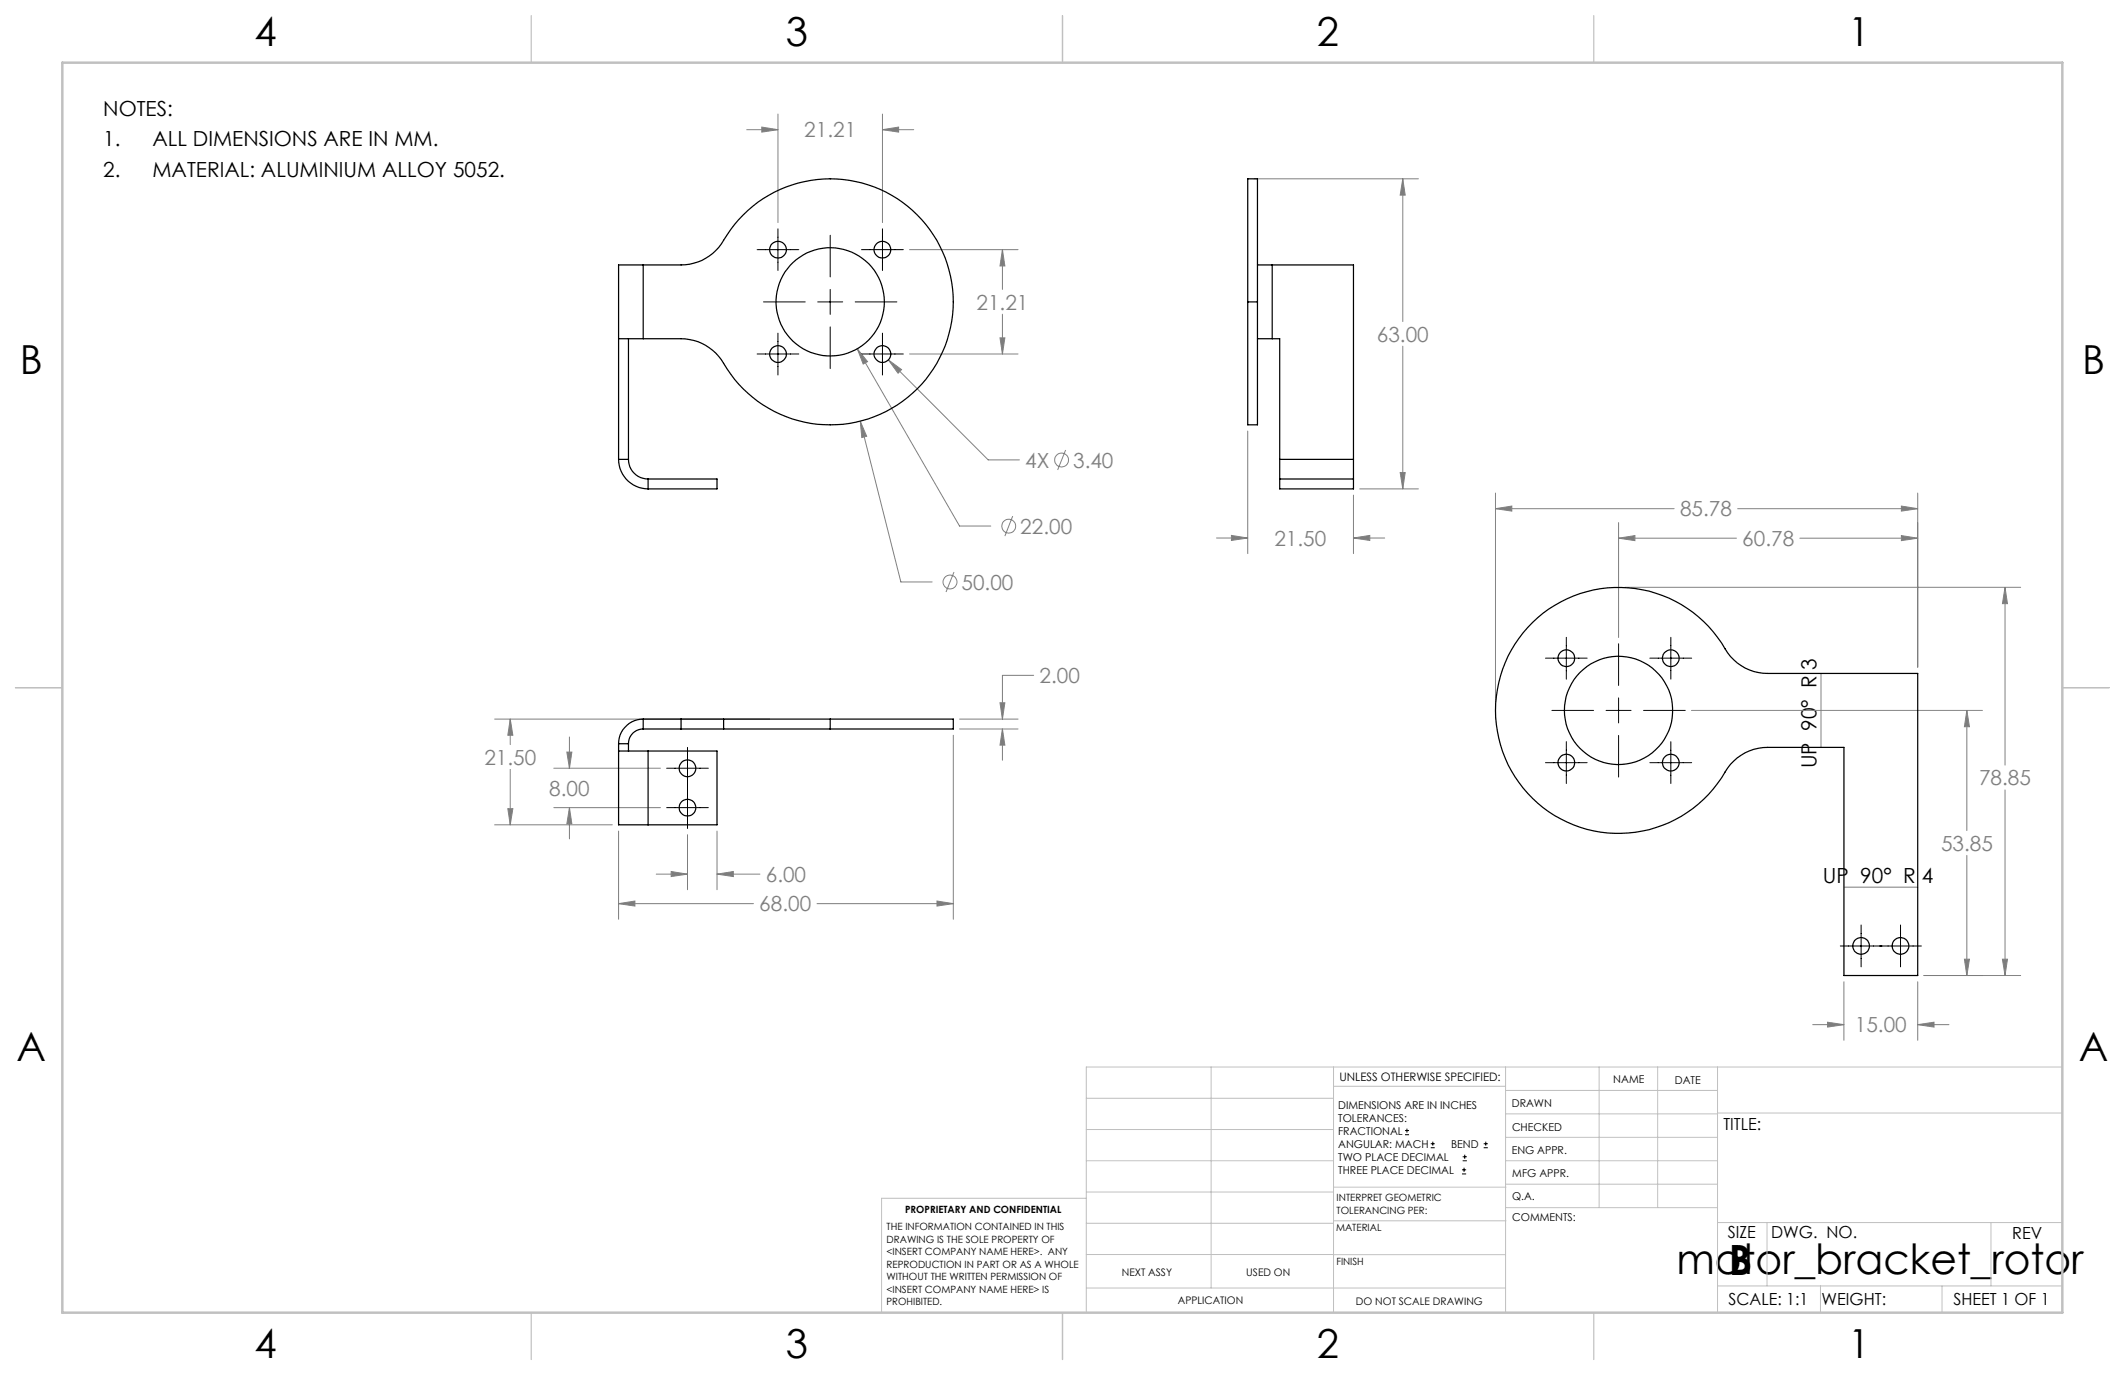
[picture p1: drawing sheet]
<svg xmlns="http://www.w3.org/2000/svg" width="432mm" height="279mm" viewBox="0 0 432 279" stroke-linecap="round" stroke-linejoin="round" font-family="sans-serif">
<g fill="none" stroke="#808080" stroke-width=".2">
<path d="M151.7 26.4h6.4M154.8 25.8l3.3 .6-3.3 .4zM158.1 23.2v22M179.3 26.4l3.3-.6v1zM179.3 23.2v22M179.3 26.4h6.4M254.8 36.3h33.4M285 36.3l.5 3.4h-1zM285 36.3v29M184.8 50.7h22.1M203.7 50.7l.5 3.3h-1zM203.7 50.7v8.1"/>
<path d="M174.2 70.9l2.1 2.6-.9 .5zM174.2 70.9l20.8 36h6.3M180.5 73.1l2.7 2-.7 .7zM180.5 73.1l20.3 20.4h6.4M184.8 71.9h22.1M203.2 68.7h1l-.5 3.2zM203.7 63.9v8M285 70.3v29M174.8 85.6l1.3 3.1-1 .2zM174.8 85.6l8.3 32.7h6.3M216.5 91.4l-1.6 4.1M253.5 87.6v24.9"/>
<path d="M276.3 99.3h11.9M284.5 96h1l-.5 3.3zM193.9 116.2l-1.7 4.1M205.8 104.9l-1.6 4M247.2 109.3h6.3M250.2 108.8l3.3 .5-3.3 .5zM275 109.3l3.3-.5v1zM275 100.6v11.9M275 109.3h6.4M303.9 103.4l3.3-.6v1.1zM303.9 100.2v42.9M303.9 103.4h36.3"/>
<path d="M328.9 109.4l3.3-.6v1.1zM328.9 106.2v23.3M328.9 109.4h23.9M330.2 119.3h80.4M353.1 103.4h36.6M365.7 109.4h24M386.4 108.8l3.3 .6-3.3 .5zM386.4 102.8l3.3 .6-3.3 .5zM389.7 100.2v35.4M407.4 119.3l.5 3.4h-1zM407.4 119.3v36.2M210 137.2h-6.3v8.9"/>
<path d="M370 136.8v15.1M100.5 146.1h55.9M103.7 146.1l.5 3.3h-1zM103.7 146.1v5.2M103.7 156.4v11.2M112.5 156.1h21.7M115.2 152.8h1l-.5 3.3zM115.7 149.8v6.3M193.7 149.4v37.4M195 146.1h11.9M195 148.1h11.9M203.2 142.8h1l-.5 3.3z"/>
<path d="M203.7 148.1l.5 3.3h-1zM203.7 148.1v6.4M343.7 144.4h59.1M399.7 144.4l.5 3.3h-1zM399.7 144.4v24.4M100.5 167.6h23.9M103.2 164.3h1l-.5 3.3zM112.5 164.1h21.7M115.7 164.1l.5 3.3h-1zM115.7 164.1v6.4M125.7 168.9v17.9M133.3 177.6h6.4"/>
<path d="M136.4 177.1l3.3 .5-3.3 .5zM139.7 169.6v11.2M145.7 177.6l3.3-.5v1zM145.7 168.9v11.9M145.7 177.6h8.7M399.7 173.8v24.4M407.4 160.5v37.7M125.7 183.6l3.3-.5v1zM125.7 183.6h27.4M166 183.6h27.7M190.4 183.1l3.3 .5-3.3 .5zM374.7 180.3h15"/>
<path d="M374.7 199.5v11.9M389.7 199.5v11.9M390.9 198.2h19.7M399.2 194.9h1l-.5 3.3zM406.9 194.9h1l-.5 3.3zM368.3 208.2h6.4M371.4 207.7l3.3 .5-3.3 .5zM389.7 208.2l3.3-.5v1zM389.7 208.2h6.3"/>
<circle cx="215.7" cy="93.5" r="1.42"/>
<circle cx="193" cy="118.3" r="1.41"/>
<circle cx="205" cy="106.9" r="1.41"/>
</g>
<g fill="none" stroke="#000" stroke-width=".2">
<path d="M153.8 50.7h8.5M158.1 46.5v8.5M168.7 47.8v8.5M168.7 58.8v5.1M175 50.7h8.6M179.3 46.5v8.5M153.8 71.9h8.5M155.2 61.3h8.4M158.1 67.7v8.5M166.2 61.3h5M168.7 66.4v8.5M173.8 61.3h8.4"/>
<path d="M175 71.9h8.6M179.3 67.7v8.5M314 133.7h8.5M318.3 129.5v8.5M328.9 130.8v8.5M335.2 133.7h8.5M339.5 129.5v8.5M135.5 156.1h8.4M139.7 151.9v16.4M314 155h8.5M315.3 144.4h8.5M318.3 150.7v8.5"/>
<path d="M326.4 144.4h5M328.9 141.8v5.1M328.9 149.4v8.5M334 144.4h8.4M335.2 155h8.5M339.5 150.7v8.5M135.5 164.1h8.4M373.9 192.2h16.5M378.2 188v8.5M386.2 188v8.5M285.5 230.6h.8M285.5 229.7h.8"/>
<path d="M285.9 229.3v.9M290.7 233.2h.8M290.7 232.4h.8M291.1 232v.8M297.1 238.5h.8M297.1 237.7h.8M297.2 235.9h.9M297.2 235.1h.9M297.5 237.3v.8M297.6 234.6v.9M301.5 233.2h.8M301.5 232.4h.8"/>
<path d="M301.9 232v.8"/>
</g>
<g fill="none" stroke="#c0c0c0" stroke-width=".2">
<path d="M246.1 216.8v44.9M271 216.8v49.9M305.9 216.8v49.9M324.9 216.8v28.6M336.8 216.8v28.6M349 216.8v49.9M419.1 216.8h-198.4v49.9M220.7 235.9h50.3M220.7 229.5h50.3M220.7 223.2h50.3M271 220.7h34.9M305.9 231.1h43.1"/>
<path d="M305.9 226.3h43.1M305.9 221.6h43.1M305.9 235.9h43.1M349 226.2h70.1M220.7 248.6h50.3M220.7 242.2h50.3M220.7 254.9h50.3M220.7 243.5h-41.6v23.2M271 255h34.9M271 248.1h35M271 241.2h35M305.9 240.6h43.1"/>
<path d="M306 245.4h43M349 248.4h70.1M359.1 248.4v12.9M404.6 248.4v12.9M220.7 261.7h85.2M349 261.3h70.1M369.9 261.3v5.4M394.6 261.3v5.4"/>
</g>
<path d="M108 3.2v9.5M215.9 3.2v9.5M323.8 3.2v9.5M3.1 139.7h9.6M419.1 139.7h9.5M108 266.7v9.6M215.9 266.7v9.6M323.8 266.7v9.6" fill="none" stroke="#c0c0c0" stroke-width=".25"/>
<path d="M12.7 12.7h406.4v254h-406.4z" fill="none" stroke="#c0c0c0" stroke-width=".5"/>
<path d="M174.2 70.9l1.2 3.1 .9-.5zM180.5 73.1l2 2.7 .7-.7zM203.7 50.7l.5 3.3h-1zM203.2 68.7h1l-.5 3.2zM179.3 26.4l3.3-.6v1zM154.8 25.8l3.3 .6-3.3 .4zM174.8 85.6l.3 3.3 1-.2zM203.2 142.8h1l-.5 3.3zM203.7 148.1l.5 3.3h-1zM103.2 164.3h1l-.5 3.3zM103.7 146.1l.5 3.3h-1zM190.4 183.1l3.3 .5-3.3 .5zM125.7 183.6l3.3-.5v1zM115.2 152.8h1l-.5 3.3zM115.7 164.1l.5 3.3h-1zM136.4 177.1l3.3 .5-3.3 .5zM145.7 177.6l3.3-.5v1zM285 36.3l.5 3.4h-1zM284.5 96h1l-.5 3.3zM250.2 108.8l3.3 .5-3.3 .5zM275 109.3l3.3-.5v1zM328.9 109.4l3.3-.6v1.1zM386.4 108.8l3.3 .6-3.3 .5zM386.4 102.8l3.3 .6-3.3 .5zM303.9 103.4l3.3-.6v1.1zM399.7 144.4l.5 3.3h-1zM399.2 194.9h1l-.5 3.3zM407.4 119.3l.5 3.4h-1zM406.9 194.9h1l-.5 3.3zM371.4 207.7l3.3 .5-3.3 .5zM389.7 208.2l3.3-.5v1z" fill="#808080"/>
<g fill="none" stroke="#000" stroke-width=".25">
<path d="M130.7 53.8h-5v39.5M130.7 53.8h7.7a10 10 0 0 0 8.6-5 25 25 0 0 1 38-6.4 25 25 0 0 1-.7 38.5 25 25 0 0 1-37.7-7.8 10.1 10.1 0 0 0-8.2-4.3h-7.7M130.7 53.8v15M255.5 53.8h3M258.5 53.8h16.5v39.5M258.5 53.8v15M125.7 68.8h5M127.7 68.8v24.5M253.5 61.3v-25h2v25M253.5 61.3v25h2v-25M253.5 61.3h2M255.5 68.8h3"/>
<path d="M258.5 68.8h1.5v24.5M125.7 93.3a6 6 0 0 0 6 6M125.7 93.3h2M127.7 93.3a4 4 0 0 0 4 4M131.7 97.3h14v2h-14M131.7 97.3v2M260 93.3v4M260 97.3v2h15v-2M260 97.3h15M260 93.3h15M275 93.3v4M311.4 126.5a25.1 25.1 0 0 1 39.6 6.1 9.9 9.9 0 0 0 8.2 4.2h30.5v61.4h-15v-46.3h-15.5a10.4 10.4 0 0 0-9.4 6.2 25 25 0 0 1-36.8 5.6 25 25 0 0 1-1.6-37.2z"/>
<path d="M125.7 152.6h6M125.7 151.1v16.5h6M125.7 151.1h2M127.7 151.1v1.5M130.7 148.1a2.95 2.95 0 0 0-3 3M130.7 146.1a5 5 0 0 0-5 5M130.7 146.1v2M130.7 146.1h7.7M130.7 148.1h7.7M131.7 152.6h14v15h-14M131.7 152.6v15M138.4 146.1h8.6"/>
<path d="M138.4 148.1h8.6M138.4 146.1v2M147 148.1h21.7M147 146.1h21.7M147 146.1v2M168.7 146.1h25v2h-25M168.7 146.1v2"/>
<circle cx="158.1" cy="50.7" r="1.68"/>
<circle cx="179.3" cy="50.7" r="1.7"/>
<circle cx="158.1" cy="71.9" r="1.68"/>
<circle cx="168.7" cy="61.3" r="11"/>
<circle cx="179.3" cy="71.9" r="1.7"/>
<circle cx="318.3" cy="133.7" r="1.7"/>
<circle cx="339.5" cy="133.8" r="1.71"/>
<circle cx="139.7" cy="156.1" r="1.7"/>
<circle cx="318.3" cy="155" r="1.7"/>
<circle cx="328.9" cy="144.4" r="11"/>
<circle cx="339.5" cy="155" r="1.71"/>
<circle cx="139.7" cy="164.1" r="1.7"/>
<circle cx="378.2" cy="192.2" r="1.7"/>
<circle cx="386.2" cy="192.2" r="1.7"/>
</g>
<g font-size="8.5">
<text x="340.7" y="258.9">motor_bracket_rotor</text>
<text x="351.3" y="259">B</text>
</g>
<g font-size="8.1">
<text x="51.7" y="9.3">4</text>
<text x="159.7" y="9.3">3</text>
<text x="267.6" y="9.3">2</text>
<text x="375.6" y="9.3">1</text>
<text x="4" y="76">B</text>
<text x="423.1" y="76">B</text>
<text x="3.3" y="215.7">A</text>
<text x="422.4" y="215.7">A</text>
<text x="51.7" y="276">4</text>
<text x="159.7" y="276">3</text>
<text x="267.6" y="276">2</text>
<text x="375.6" y="276">1</text>
</g>
<g font-size="4.2">
<text x="21" y="23.6">NOTES:</text>
<text x="21" y="29.7">1.</text>
<text x="31" y="29.7">ALL DIMENSIONS ARE IN MM.</text>
<text x="21" y="35.9">2.</text>
<text x="31" y="35.9">MATERIAL: ALUMINIUM ALLOY 5052.</text>
<text x="369.1" y="156.1" transform="rotate(-90 369.1 156.1)">UP 90° R 3</text>
<text x="370.4" y="179.4">UP 90° R 4</text>
</g>
<g font-size="4.2" fill="#808080">
<text x="163.4" y="27.9">21.21</text>
<text x="198.4" y="62.9">21.21</text>
<text x="279.8" y="69.4">63.00</text>
<text x="208.3" y="95">4X</text>
<text x="218.1" y="95">3.40</text>
<text x="341.4" y="104.9">85.78</text>
<text x="207.3" y="108.4">22.00</text>
<text x="259" y="110.9">21.50</text>
<text x="354" y="110.9">60.78</text>
<text x="195.4" y="119.8">50.00</text>
<text x="211.2" y="138.8">2.00</text>
<text x="98.4" y="155.4">21.50</text>
<text x="111.6" y="161.7">8.00</text>
<text x="402.1" y="159.6">78.85</text>
<text x="394.4" y="172.9">53.85</text>
<text x="155.6" y="179.2">6.00</text>
<text x="154.3" y="185.2">68.00</text>
<text x="376.9" y="209.8">15.00</text>
</g>
<g font-size="3.4">
<text x="350.2" y="229.5">TITLE:</text>
<text x="351.1" y="251.6">SIZE</text>
<text x="359.9" y="251.6">DWG. NO.</text>
<text x="408.9" y="251.7">REV</text>
<text x="351.2" y="265.2">SCALE: 1:1</text>
<text x="370.1" y="265.3">WEIGHT:</text>
<text x="396.9" y="265.2">SHEET 1 OF 1</text>
</g>
<text font-size="2.4" x="272.2" y="219.7">UNLESS OTHERWISE SPECIFIED:</text>
<g font-size="2.2">
<text x="327.8" y="220.1">NAME</text>
<text x="340.3" y="220.2">DATE</text>
<text x="271.9" y="225.3">DIMENSIONS ARE IN INCHES</text>
<text x="271.9" y="227.9">TOLERANCES:</text>
<text x="307.2" y="224.9">DRAWN</text>
<text x="271.9" y="230.6">FRACTIONAL</text>
<text x="271.9" y="233.2">ANGULAR: MACH</text>
<text x="294.9" y="233.2">BEND</text>
<text x="307.3" y="229.8">CHECKED</text>
<text x="271.9" y="235.9">TWO PLACE DECIMAL</text>
<text x="271.9" y="238.5">THREE PLACE DECIMAL</text>
<text x="307.2" y="234.5">ENG APPR.</text>
<text x="307.3" y="239.2">MFG APPR.</text>
<text x="307.3" y="243.9">Q.A.</text>
<text x="307.3" y="248.1">COMMENTS:</text>
</g>
<g font-size="2.1">
<text x="227.9" y="259.2">NEXT ASSY</text>
<text x="253.3" y="259.2">USED ON</text>
<text x="239.3" y="265">APPLICATION</text>
<text x="275.5" y="265.1">DO NOT SCALE DRAWING</text>
</g>
<g font-size="2">
<text x="271.6" y="244.1">INTERPRET GEOMETRIC</text>
<text x="180.2" y="250">THE INFORMATION CONTAINED IN THIS</text>
<text x="183.9" y="246.4">PROPRIETARY AND CONFIDENTIAL</text>
<text x="271.5" y="250.2">MATERIAL</text>
<text x="271.6" y="246.6">TOLERANCING PER:</text>
<text x="180.2" y="252.5">DRAWING IS THE SOLE PROPERTY OF</text>
<text x="180.2" y="255.1">&lt;INSERT COMPANY NAME HERE&gt;. ANY</text>
<text x="180.2" y="257.6">REPRODUCTION IN PART OR AS A WHOLE</text>
<text x="271.5" y="257">FINISH</text>
<text x="180.2" y="260.1">WITHOUT THE WRITTEN PERMISSION OF</text>
<text x="180.2" y="262.6">&lt;INSERT COMPANY NAME HERE&gt; IS</text>
<text x="180.2" y="265.2">PROHIBITED.</text>
</g>
</svg>
